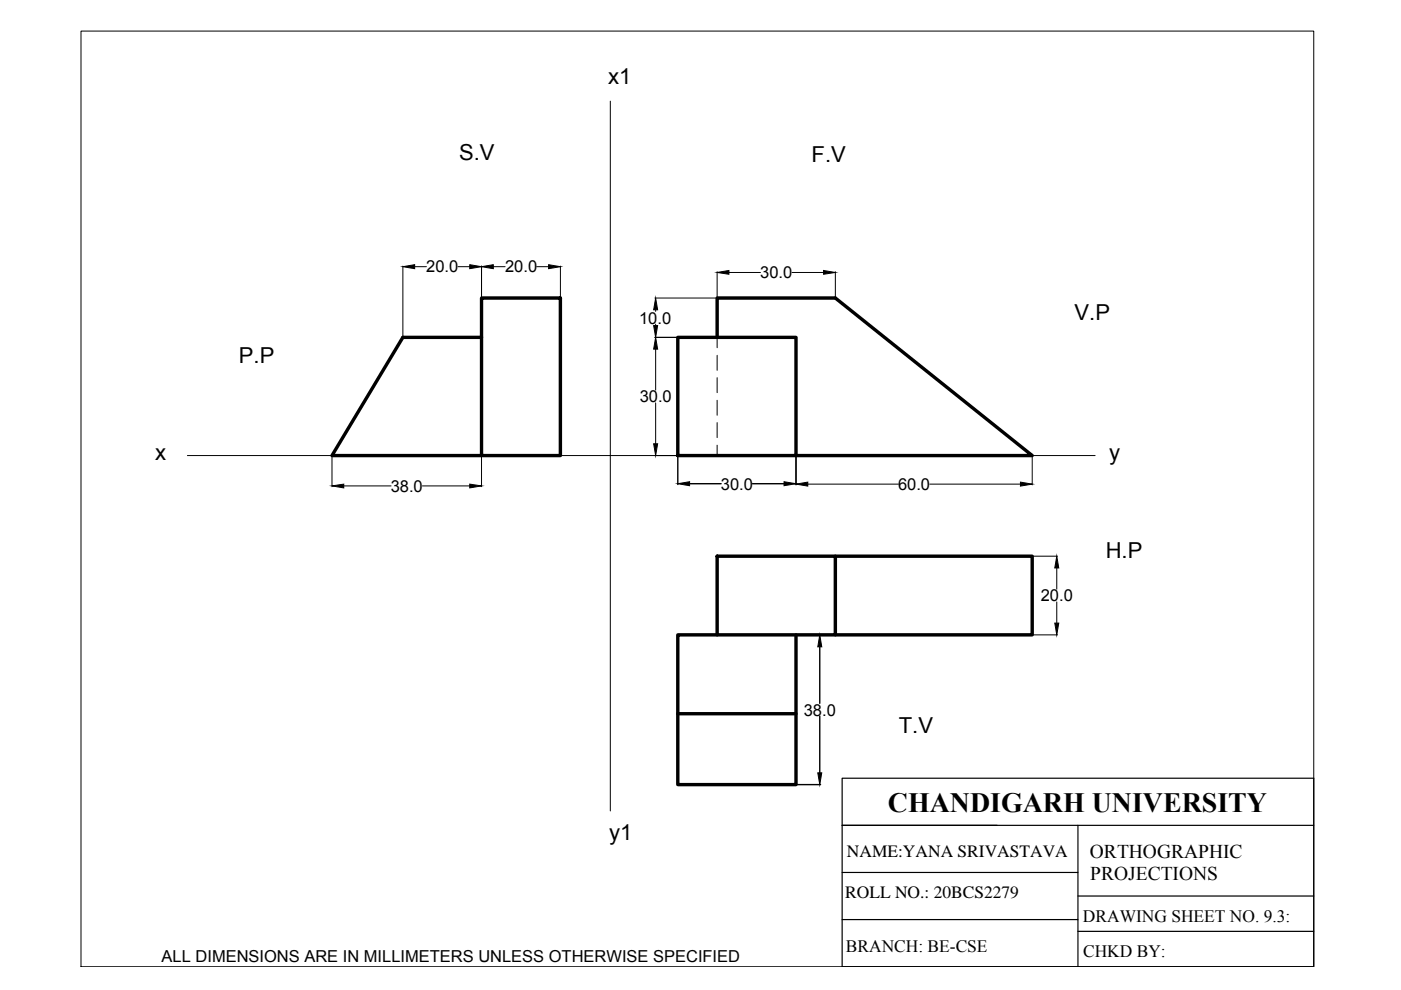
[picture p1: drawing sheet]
<svg xmlns="http://www.w3.org/2000/svg" width="297mm" height="210mm" viewBox="0 0 297 210" stroke-linecap="round" stroke-linejoin="round" font-family="sans-serif">
<!-- layer: thin continuous -->
<g fill="none" stroke="#000" stroke-width=".21">
<path d="M129.4 21.4v150.5M85.4 56.4v15.1M87.9 56.5h2.5M97.1 56.5h2.5M102.1 56.4v15.1M104.6 56.5h2.5M113.8 56.5h2.5M118.8 56.4v6.7M152 57.6v5.5M154.5 57.8h6.7M167.9 57.8h6.7M177.1 57.6v5.5"/>
<path d="M138.8 71.5h13.2M138.8 63.2h13.2M139 65.7v.3M139 68.7v.3M139 74v8.7M152 71.5v2.2M152 75.3v3.2M39.7 96.6h192.5M70.4 96.6v6.6M102.1 96.6v6.6M139 85.4v8.7M152 80.1v3.2"/>
<path d="M152 84.9v3.1M152 89.6v3.2M152 94.4v2.2M168.8 96.6v6.2M218.8 96.6v6.2M72.9 103h10M89.6 103h10M171.3 102.6h19.2M197.1 102.6h19.3M218.9 117.9h5.3M218.9 134.6h5.3M224.1 120.4v4.5"/>
<path d="M224.1 127.6v4.5"/>
</g>
<!-- layer: thick continuous -->
<path d="M102.1 63.2h16.7v33.4h-16.7zM102.1 71.5h-16.7l-15 25.1h31.7M143.7 71.5h25.1v25.1h-25.1zM152 71.5v-8.3h25.1l41.7 33.4h-50M152 117.9h25.1v16.7h-25.1zM177.1 117.9h41.7v16.7h-41.7M152 134.6h-8.3v16.7h25.1v-16.7M143.7 151.3v15.1h25.1v-15.1" fill="none" stroke="#000" stroke-width=".72"/>
<path d="M143.7 71.5h8.3M143.7 96.6v6.1M168.8 96.6v6.1M146.2 102.6h6.7M159.5 102.6h6.7M168.8 134.6h5.2M173.8 137.1v12M173.8 151.8v12.1M168.8 166.4h5.2" fill="none" stroke="#000" stroke-width=".3"/>
<!-- layer: thin continuous -->
<g fill="#000" stroke="#000" stroke-width=".21">
<path d="M85.4 56.5l2.5-.4v.9zM99.6 56.1l2.5 .4-2.5 .5zM102.1 56.5l2.5-.4v.9zM116.3 56.1l2.5 .4-2.5 .5zM152 57.8l2.5-.5v.9zM174.6 57.3l2.5 .5-2.5 .4zM139 71.5l.4 2.5h-.8zM139 63.2l.4 2.5h-.8zM138.6 69h.8l-.4 2.5zM138.6 94.1h.8l-.4 2.5zM70.4 103l2.5-.4v.8zM99.6 102.6l2.5 .4-2.5 .4z"/>
<path d="M168.8 102.6l2.5-.4v.9zM216.4 102.2l2.4 .4-2.4 .5zM224.1 117.9l.4 2.5h-.9zM223.6 132.1h.9l-.4 2.5z"/>
</g>
<!-- layer: thick continuous -->
<g fill="#000" stroke="#000" stroke-width=".21">
<path d="M143.7 102.6l2.5-.5v.9zM166.2 102.1l2.6 .5-2.6 .4zM173.8 134.6l.4 2.5h-.8zM173.4 163.9h.8l-.4 2.5z"/>
<circle cx="152" cy="63.2" r=".12"/>
<circle cx="152" cy="96.6" r=".12"/>
</g>
<path d="M17.2 6.6h261.3v198.4h-261.3z" fill="none" stroke="#000" stroke-width=".21"/>
<!-- layer: 0 -->
<path d="M178.5 165h100v40h-100zM178.5 175h100M228.5 175v30M178.5 195h50M178.5 185h50M228.5 190h50M228.5 197.5h50" fill="none" stroke="#000" stroke-width=".25"/>
<text font-size="5.9" x="188.2" y="172.2">CHANDIGARH UNIVERSITY</text>
<g font-size="4.7">
<text x="128.9" y="17.9">x1</text>
<text x="97.4" y="33.9">S.V</text>
<text x="172.1" y="34.4">F.V</text>
<text x="227.8" y="67.9">V.P</text>
<text x="50.7" y="77">P.P</text>
<text x="32.9" y="97.5">x</text>
<text x="235.2" y="97.5">y</text>
<text x="234.4" y="118.2">H.P</text>
<text x="190.6" y="155.4">T.V</text>
<text x="129.1" y="178">y1</text>
</g>
<g font-size="4.1">
<text x="231.1" y="182">ORTHOGRAPHIC</text>
<text x="231.2" y="186.6">PROJECTIONS</text>
</g>
<g font-size="3.7">
<text x="179.6" y="181.7">NAME:YANA SRIVASTAVA</text>
<text x="179.2" y="190.5">ROLL NO.: 20BCS2279</text>
<text x="229.6" y="195.4">DRAWING SHEET NO. 9.3:</text>
<text x="179.4" y="201.8">BRANCH: BE-CSE</text>
<text x="229.6" y="202.8">CHKD BY:</text>
</g>
<g font-size="3.5">
<text x="90.4" y="57.8">20.0</text>
<text x="107.1" y="57.8">20.0</text>
<text x="161.2" y="59">30.0</text>
<text x="135.5" y="68.6">10.0</text>
<text x="135.6" y="85.3">30.0</text>
<text x="82.8" y="104.3">38.0</text>
<text x="152.9" y="103.8">30.0</text>
<text x="190.4" y="103.9">60.0</text>
<text x="220.7" y="127.5">20.0</text>
<text x="170.4" y="151.7">38.0</text>
<text x="34.3" y="203.9">ALL DIMENSIONS ARE IN MILLIMETERS UNLESS OTHERWISE SPECIFIED</text>
</g>
</svg>
